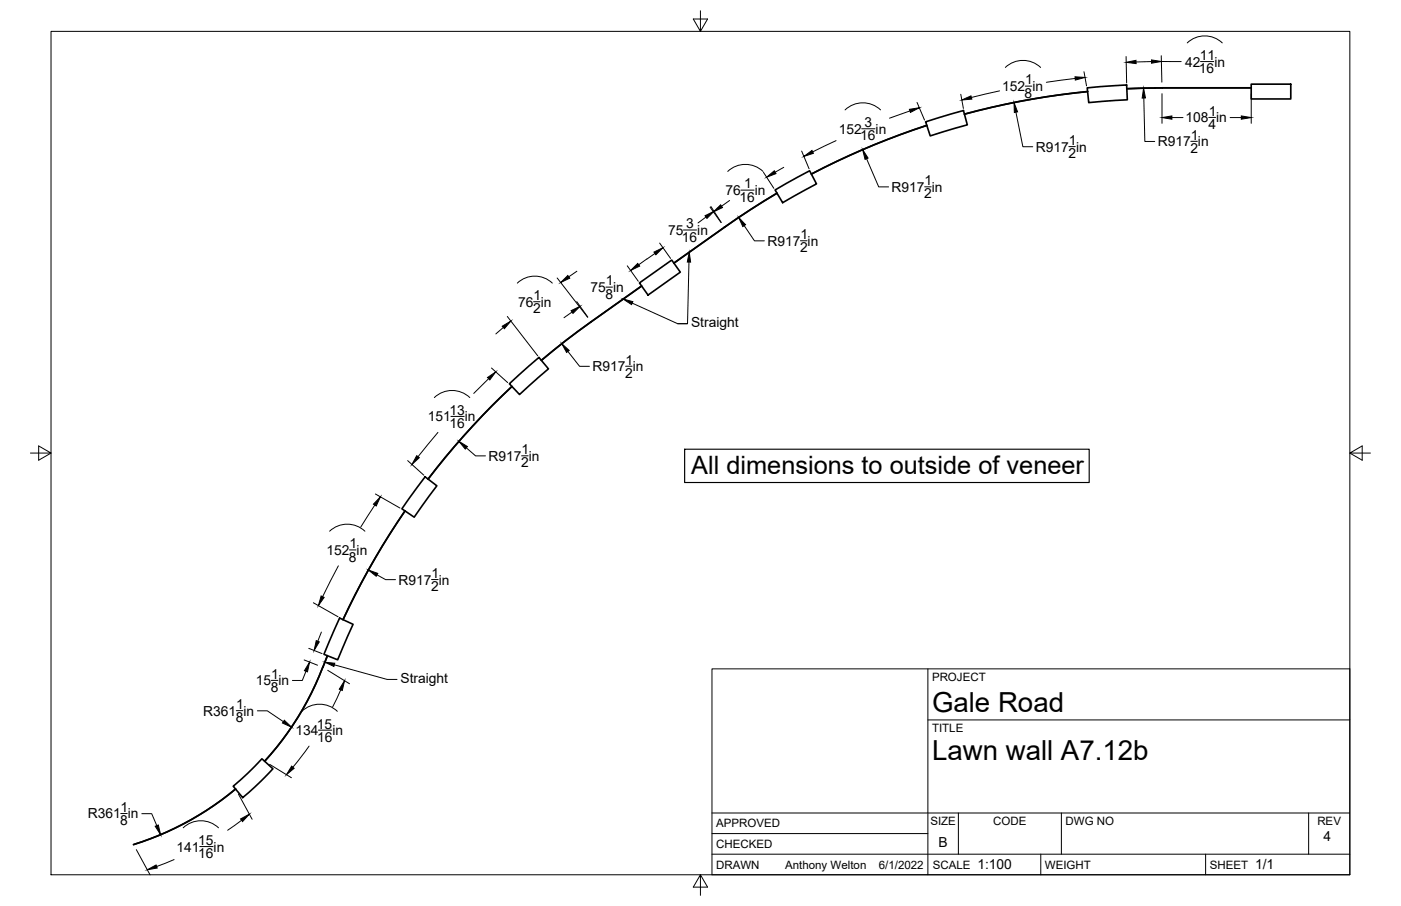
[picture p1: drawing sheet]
<svg xmlns="http://www.w3.org/2000/svg" width="432mm" height="279mm" viewBox="0 0 432 279" stroke-linecap="round" stroke-linejoin="round" font-family="sans-serif">
<!-- layer: Visible -->
<g fill="none" stroke="#000" stroke-width=".51">
<path d="M285.3 37.6l11.6-3.5 1.2 4.4-11.4 3.4zM297.2 35.2a232.2 232.2 0 0 1 38-7 242.9 242.9 0 0 0-38 7zM335.1 27.1l12.1-.9 .3 4.6-11.9 .8zM385.6 26h12.2v4.5h-12.2zM385.6 27.1h-27.5l-10.8 .3 10.8-.3h27.5M238.9 58.6l10.6-5.9 2.2 4-10.5 5.8zM250.1 53.7a234.8 234.8 0 0 1 35.5-15 236.1 236.1 0 0 0-35.5 15zM197.1 87.2l9.9-7 2.7 3.7-10 7.1zM197.7 88.2l-19.4 13.9-11.5 9 11.4-9 19.6-13.9M207.7 81.1l19.5-13.7 12.3-7.8-12.3 7.7-19.5 13.9M157 118.3l9.1-8.1 2.9 3.5-8.9 8zM151.6 125.1l6.2-5.9a237.6 237.6 0 0 0-25.9 28.5l8.1-10z"/>
<path d="M124.8 157.5a246.9 246.9 0 0 0-19.1 33.6 233.7 233.7 0 0 1 19.1-33.6zM131 147l3.6 2.8-6.9 9.7-3.8-2.6zM104.7 190.6l4.1 1.9-4.7 11-4.3-1.7zM99.5 205.8a91.7 91.7 0 0 1-17.9 29 93.7 93.7 0 0 0 17.9-29zM100.9 202.2l-1.4 3.6zM71.9 242.5l4.6-4.1 4.2-4.4 3.4 3.1-3.6 3.7-5.7 5.2zM41.1 260.5a93.1 93.1 0 0 0 31.5-17.2 91.2 91.2 0 0 1-31.5 17.2z"/>
</g>
<!-- layer: Border -->
<path d="M15.7 9.7h400.3v260.1h-400.3zM215.9 3.3v6.4l-2.2-3.8h4.4l-2.2 3.8M9.4 139.7h6.3l-3.8-2.2v4.4l3.8-2.2M416 139.7l3.8 2.2v-4.4l-3.8 2.2h6.4M215.9 269.8l2.2 3.8h-4.4l2.2-3.8v6.3" fill="none" stroke="#000" stroke-width=".31"/>
<!-- layer: Titleblock -->
<path d="M219.4 206.3h196.6v63.5h-196.6zM286 206.3v63.5M286 222h130M219.4 257.1h66.6M219.4 250.7h196.6M295.4 250.7v12.7M327.1 250.7v12.7M403.3 250.7v12.7M219.4 263.4h196.6M320.8 263.4v6.4M371.6 263.4v6.4" fill="none" stroke="#000" stroke-width=".31"/>
<!-- layer: Sketch3 -->
<path d="M211 138.5h124.7v10.3h-124.7z" fill="none" stroke="#000" stroke-width=".36"/>
<!-- layer: Dimensions -->
<g fill="none" stroke="#000" stroke-width=".31">
<path d="M347.1 17.4l.1 8.2M354.9 19l-4.8 .1M357.9 17.2l.2 8.1M357.9 19h6.1M365.9 13.2a7.8 7.8 0 0 1 10.8 0M370 19h4.1M260.5 33.9a7.9 7.9 0 0 1 10.9 0M265.6 39.7h4.1M280.5 34.2l-6.3 2.2M282.6 31.6l2.3 5.4M296.1 29.1l.8 4.3M308.1 28l-8.7 2.1"/>
<path d="M309.9 20.8a7.9 7.9 0 0 1 10.8 0M313.1 34.6l2.2 10.7h3M316 26.6h2M331.4 24.2l-8.9 1.2M334.1 22.1l.8 4.4M352.5 30.2l.3 13.4h3.1M358.1 28.9v9.1M361.2 36.3h3.4M372.5 36.2h2.1M379.1 36.3h3.5M385.6 28.9v9.1M224.3 52.9a7.9 7.9 0 0 1 10.9 0"/>
<path d="M228.3 58.6h4.1M235.3 53.1l3.2 5M241.6 51.6l-2.7 1.5M247.1 46.6l2.3 5.4M257.7 43.4l-7.2 3.4M267.1 48.9l3.7 8.7h3.1M285 57.6h2M329.4 45.2h2M367 43.6h2M201.8 78.2l-5 3.5M203.3 75l3.4 4.7M210.6 70.9h4.1"/>
<path d="M217.6 66.9l-2.5 1.8M218.9 63.9l3.3 4.7M219.1 63.7l3.2 4.9M224.9 61.8l-2.5 1.8M229.4 69.6l3.1 4.7h3.1M246.7 74.3h2M156.4 97.6l9.3 12.1M159.4 87.3a7.8 7.8 0 0 1 10.8 0M164.5 93h2M171.7 85.7l9.4 12.1M176.3 96.2l-2.5 1.8M177.8 93l3.4 4.8"/>
<path d="M177.8 83.7l-2.5 1.7M186.8 88.5h2M193.3 82l3.4 4.7M150.6 116.8l-4.6 4.5M151.5 113.5l5 4.5M155.1 101l-2.3 2M175 108.4l3.6 4.6h3.1M192.8 112.9h2M133.9 122.6a7.9 7.9 0 0 1 10.9 0M135 133.4l-6.2 7.4M139 128.4h4.1M143.7 138.1l2.9 2.5h3"/>
<path d="M115.5 155.7l-4.3 6.8M115.7 152.3l7.6 4.4M125.6 142l5 4.5M160.8 140.6h2M101.6 163.8a7.9 7.9 0 0 1 10.9 0M104.3 174.5l-4.9 9.5M107.7 169.6h2M116.2 177.3l2.7 1.5h3M133 178.7h2M95.2 199.9l4.1 1.7M96.6 185.9l7.6 4.3M99.1 194.9l-1.2 2.9"/>
<path d="M72.8 219.2h2M79.3 219.2h3.1l4.9 3.3M83.6 209.8h2M93 219.4a7.9 7.9 0 0 1 11 0M93.7 203.5l4.2 1.6M94.3 207l-1.1 2.8h-3.1M101 206.7l6.7 4.2M105 212.7l-2.5 5.4M83.1 235.7l6.7 4.1M95.3 230.1l-5 6.5M98.1 225.2h4.2M37.2 250.9h2"/>
<path d="M43.7 250.9h3.1l1.5 3.7M56.5 255.3a7.9 7.9 0 0 1 10.8 0M73.5 244.9l4.2 7.7M74.5 253l-4.3 3M42 262l4.2 7.8M53.7 265.1l-5.4 2.1M61.6 261.1h4.1"/>
</g>
<g fill="#000" stroke="#000" stroke-width=".31">
<path d="M347.1 19.2l3-.6 .1 1zM354.9 18.5l3 .5-3 .5zM280.3 33.7l3-.5-2.7 1.5zM296.4 30.8l2.9-1.2 .2 1zM312.5 31.6l1.1 2.9-1 .2zM331.3 23.7l3.1 .2-3 .8zM352.5 27.2l.5 3h-1zM358.1 36.3l3.1-.5v1zM382.6 35.8l3 .5-3 .5zM236.3 54.7l2.4-2 .5 .9zM247.8 48.2l2.5-1.8 .4 .9zM265.9 46.1l1.6 2.6-.9 .4z"/>
<path d="M201.5 77.7l2.8-1.3-2.2 2.2zM217.3 66.5l2.8-1.3-2.2 2.2zM219.9 65.3l2.2-2.1 .6 .8zM227.7 67.1l2.1 2.2-.9 .6zM172.8 87.1l2.2-2.1 .6 .8zM176 95.8l2.8-1.3-2.2 2.1zM194.4 83.4l2.2-2.2 .5 .9zM150.3 116.4l2.5-1.7-1.8 2.5zM154.8 100.6l2.7-1.6-2.1 2.4zM173.1 106l2.3 2.1-.8 .6zM141.4 136.1l2.7 1.6-.7 .8zM117.2 153.2l-1.2 2.8-.9-.5z"/>
<path d="M128.4 140.5l.8 .6-2.2 2.1zM113.5 175.8l2.9 1-.4 .9zM97.5 197.6l.9 .4-1.6 2.6zM99 183.8l.9 .4-1.8 2.6zM95.4 204.2l-.6 3-1-.4zM106.2 209.9l-.7 3-.9-.4zM87.6 222.1l2.3 2.2-2.8-1.3zM89.9 236.3l.8 .6-2.4 2zM47.8 254.8l1-.4 .7 3zM74.1 252.6l2.8-1.5-2.1 2.3zM45.4 268.2l2.7-1.5 .4 1z"/>
</g>
<!-- layer: Annotations -->
<path d="M192.1 92.2l3 .8-.5 .9zM212.4 77.8l.5 3h-1.1zM100.1 204.2l3.1 .3-.3 1z" fill="#000" stroke="#000" stroke-width=".31"/>
<path d="M194.8 93.5l14.1 6.3h3M212.3 80.8l-.4 19h-3M103 205l16.3 4.5h3.1" fill="none" stroke="#000" stroke-width=".31"/>
<g font-size="8.5">
<text x="287.3" y="219.5">Gale Road</text>
<text x="287.3" y="234.5">Lawn wall A7.12b</text>
</g>
<text font-size="7.8" x="213.1" y="146.3">All dimensions to outside of veneer</text>
<g font-size="4.3">
<text x="365.3" y="20.5">42</text>
<text x="369.5" y="22.6">16</text>
<text x="369.8" y="18.5">11</text>
<text x="374.3" y="20.5">in</text>
<text x="308.9" y="28.1">152 in</text>
<text x="316" y="26.1">1</text>
<text x="315.8" y="30.2">8</text>
<text x="372.6" y="35.7">1</text>
<text x="258.5" y="41.2">152</text>
<text x="266.4" y="39.2">3</text>
<text x="269.9" y="41.2">in</text>
<text x="365.4" y="37.7">108 in</text>
<text x="372.5" y="39.8">4</text>
<text x="265.1" y="43.3">16</text>
<text x="319.2" y="46.7">R917 in</text>
<text x="329.4" y="44.7">1</text>
<text x="356.8" y="45.1">R917 in</text>
<text x="366.9" y="47.2">2</text>
<text x="367" y="43.1">1</text>
<text x="329.3" y="48.8">2</text>
<text x="229.4" y="58.1">1</text>
<text x="274.8" y="59.1">R917 in</text>
<text x="285" y="57.1">1</text>
<text x="223.6" y="60.2">76</text>
<text x="227.9" y="62.3">16</text>
<text x="232.6" y="60.2">in</text>
<text x="284.9" y="61.2">2</text>
<text x="211.5" y="70.4">3</text>
<text x="205.9" y="72.5">75</text>
<text x="210.2" y="74.5">16</text>
<text x="214.9" y="72.5">in</text>
<text x="236.5" y="75.8">R917 in</text>
<text x="246.6" y="77.8">2</text>
<text x="246.7" y="73.7">1</text>
<text x="186.7" y="88">1</text>
<text x="159.7" y="94.6">76 in</text>
<text x="164.4" y="92.5">1</text>
<text x="182" y="90.1">75 in</text>
<text x="186.6" y="92.2">8</text>
<text x="164.3" y="96.6">2</text>
<text x="213" y="101">Straight</text>
<text x="192.8" y="112.4">1</text>
<text x="182.6" y="114.5">R917 in</text>
<text x="192.7" y="116.5">2</text>
<text x="131.9" y="129.9">151</text>
<text x="138.5" y="127.9">13</text>
<text x="143.3" y="129.9">in</text>
<text x="138.5" y="132">16</text>
<text x="150.6" y="142.1">R917 in</text>
<text x="160.7" y="140.1">1</text>
<text x="160.6" y="144.1">2</text>
<text x="100.6" y="171.1">152 in</text>
<text x="107.5" y="173.2">8</text>
<text x="107.7" y="169.1">1</text>
<text x="133" y="178.2">1</text>
<text x="122.8" y="180.3">R917 in</text>
<text x="132.9" y="182.3">2</text>
<text x="83.6" y="209.3">1</text>
<text x="78.9" y="211.3">15 in</text>
<text x="83.5" y="213.4">8</text>
<text x="123.4" y="210.7">Straight</text>
<text x="62.7" y="220.7">R361 in</text>
<text x="72.8" y="218.7">1</text>
<text x="72.7" y="222.8">8</text>
<text x="91.1" y="226.7">134</text>
<text x="97.7" y="224.7">15</text>
<text x="102.5" y="226.7">in</text>
<text x="97.7" y="228.8">16</text>
<text x="37.2" y="250.4">1</text>
<text x="27" y="252.4">R361 in</text>
<text x="37" y="254.5">8</text>
<text x="54.4" y="262.6">141</text>
<text x="61.1" y="260.6">15</text>
<text x="65.8" y="262.6">in</text>
<text x="289.3" y="261.2">B</text>
<text x="407.9" y="259.4">4</text>
<text x="61.1" y="264.7">16</text>
<text x="301.2" y="268.1">1:100</text>
<text x="386.8" y="268.1">1/1</text>
</g>
<g font-size="3.5">
<text x="287.3" y="210.1">PROJECT</text>
<text x="287.3" y="225.8">TITLE</text>
<text x="220.7" y="255.2">APPROVED</text>
<text x="286.7" y="254.5">SIZE</text>
<text x="306.1" y="254.5">CODE</text>
<text x="328.4" y="254.5">DWG NO</text>
<text x="406" y="254.5">REV</text>
<text x="220.7" y="261.5">CHECKED</text>
<text x="220.7" y="267.9">DRAWN</text>
<text x="242" y="267.9">Anthony Welton</text>
<text x="270.9" y="267.9">6/1/2022</text>
<text x="287.5" y="267.9">SCALE</text>
<text x="322.1" y="267.9">WEIGHT</text>
<text x="372.9" y="267.9">SHEET</text>
</g>
</svg>
